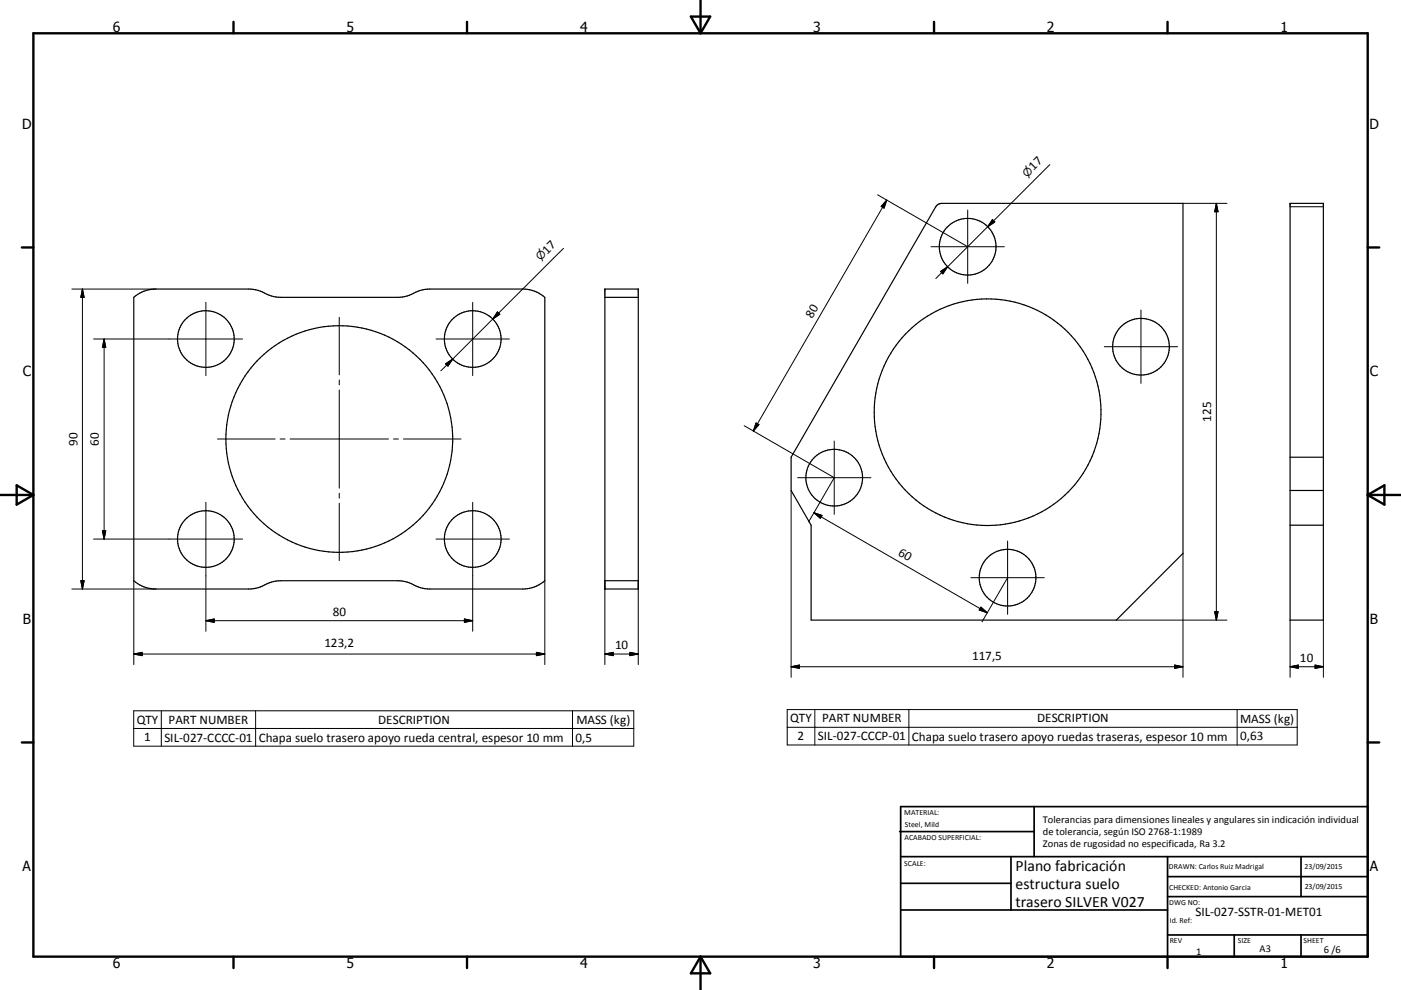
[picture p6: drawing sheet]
<svg xmlns="http://www.w3.org/2000/svg" width="420mm" height="297mm" viewBox="0 0 420 297" stroke-linecap="round" stroke-linejoin="round" font-family="sans-serif">
<g fill="none" stroke="#000" stroke-width=".36">
<path d="M281 61.5l1.3-.5h72.4v105l-20 20h-91.5v-28.4l-6-10.4v-10zM386.8 61h10v125h-10zM40.1 89.2a9.9 9.9 0 0 1 6.6-2.5h27.9a12 12 0 0 1 6.1 1.9l1.4 .4 2.1 .2h35a11.9 11.9 0 0 0 6.2-1.8l1.3-.5 2.2-.2h27.8a10 10 0 0 1 6.6 2.5v85a10 10 0 0 1-6.6 2.5h-27.8a12 12 0 0 1-6.2-1.8l-1.4-.4-2.1-.3h-35a11.9 11.9 0 0 0-6.1 1.9l-1.4 .4-2.1 .2h-27.9a9.9 9.9 0 0 1-6.6-2.5zM181.3 86.7h10.1v90h-10.1zM181.3 89.2h10.1M386.8 137.2h10M386.8 157.6h10M386.8 147.2h10M181.3 174.2h10.1"/>
<circle cx="290.1" cy="74" r="8.5"/>
<circle cx="61.7" cy="101.7" r="8.5"/>
<circle cx="141.7" cy="101.7" r="8.5"/>
<circle cx="342.1" cy="104" r="8.5"/>
<circle cx="101.7" cy="131.7" r="34"/>
<circle cx="296.1" cy="123.7" r="34"/>
<circle cx="250.1" cy="143.3" r="8.5"/>
<circle cx="61.7" cy="161.7" r="8.5"/>
<circle cx="141.7" cy="161.7" r="8.5"/>
<circle cx="302.1" cy="173.3" r="8.5"/>
</g>
<g fill="none" stroke="#000" stroke-width=".3">
<path d="M263.1 58.5l26.8 15.4M314.8 49.4l-30.7 30.6M168.9 74.5l-21.2 21.2M265.9 60l-40 69.3M265.9 60l-.9 2.4-.8-.5zM279.1 74h22M290.1 63v22M297.5 65.9l.7 .7-2.1 1.4zM354.7 61h13.2M364.7 61v125M364.7 61l.5 2.5h-1zM386.8 62h10"/>
<path d="M21.5 86.7h25.2M24.7 86.7v90M24.7 86.7l.5 2.5h-1zM61.7 90.7v22M101.7 95.2v17.3M141.7 90.7v22M147.7 95.7l-15.5 15.6M149.1 93.6l.7 .7-2.1 1.4zM282 81.4l2.1-1.4-1.4 2.1zM284.1 80l-3.5 3.6M342.1 93v22M28 101.7h44.7"/>
<path d="M31.2 101.7v60M31.2 101.7l.5 2.5h-1zM101.7 114v1.5M101.7 117v29.5M130.7 101.7h22M133.6 109.2l2.1-1.5-1.4 2.1zM331.1 104h22M65.2 131.7h17.3M84 131.7h1.5M87 131.7h29.5M118 131.7h1.5M121 131.7h17.2"/>
<path d="M223.1 127.7l26.8 15.5M226.7 126.9l.8 .5-1.6 1.9zM250.1 132.3v22M30.7 159.2h1l-.5 2.5zM61.7 150.7v38.7M101.7 148v1.5M101.7 151v17.2M141.7 150.7v38.7M237.2 147.2v56M239.1 143.3h22M244 153.8l52 30M244 153.8l2.5 .8-.6 .9z"/>
<path d="M250 143.5l-7.6 13.1M21.5 176.7h25.2M24.2 174.2h1l-.5 2.5zM28 161.7h44.7M40.1 174.2v25.2M130.7 161.7h22M163.3 174.2v25.2M181.3 174.2v25.2M191.4 174.2v25.2M291.1 173.3h22M302 173.5l-7.6 13.1M302.1 162.3v22"/>
<path d="M354.7 166v37.2M40.1 196.2h123.2M40.1 196.2l2.5-.5v1zM61.7 186.2h80M61.7 186.2l2.5-.5v1zM139.2 185.7l2.5 .5-2.5 .5zM160.8 195.7l2.5 .5-2.5 .5zM181.3 196.2h10.1M181.3 196.2l2.5-.5v1zM188.8 195.7l2.6 .5-2.6 .5zM294.1 182.1l1.9 1.7-2.4-.8zM334.7 186h33.2"/>
<path d="M352.2 199.5l2.5 .5-2.5 .5zM364.2 183.5h1l-.5 2.5zM386.8 186v17.2M394.3 199.5l2.5 .5-2.5 .5zM396.8 186v17.2M40.1 213.2h149.9v10.7h-149.9zM40.1 218.6h149.9M48.4 213.2v10.7M76.6 213.2v10.7M171.6 213.2v10.7M236 212.9h152.9v10.6h-152.9zM236 218.2h152.9"/>
<path d="M237.2 200h117.5M237.2 200l2.5-.5v1zM244.3 212.9v10.6M272.5 212.9v10.6M370.9 212.9v10.6M386.8 200h10M386.8 200l2.5-.5v1z"/>
</g>
<g fill="none" stroke="#000" stroke-width=".71">
<path d="M10 10h400v277h-400zM70 6.6v3.4M140 6.6v3.4M207.1 5h5.8l-2.9 5zM210 0v10M280 6.6v3.4M350 6.6v3.4M6.6 74.2h3.4M410 74.2h3.5M0 148.5h10M5 145.6l5 2.9-5 2.9zM410 148.5h10.1"/>
<path d="M410 148.5l5.1-2.9v5.8zM6.6 222.7h3.4M410 222.7h3.5M70 287v3.4M140 287v3.4M210 287v10M210 287l2.9 5h-5.8zM280 287v3.4M350 287v3.4"/>
</g>
<g fill="none" stroke="#000" stroke-width=".51">
<path d="M269.7 249.5h40.3M270 242h140v45h-140zM270 257h140M303.1 257v16M310 242v15M350 257v30M390.1 257v12M270 265h33.1M270 273h80M350 269h60M350 263h60M350 280.5h60"/>
<path d="M370 280.5v6.5M390.1 280.5v6.5"/>
</g>
<g fill="#000" stroke="#000" stroke-width=".3">
<path d="M265.9 60l-.9 2.4-.8-.5zM297.5 65.9l.7 .7-2.1 1.4zM364.7 61l.5 2.5h-1zM24.7 86.7l.5 2.5h-1zM149.1 93.6l.7 .7-2.1 1.4zM282 81.4l2.1-1.4-1.4 2.1zM31.2 101.7l.5 2.5h-1zM133.6 109.2l2.1-1.5-1.4 2.1zM226.7 126.9l.8 .5-1.6 1.9zM30.7 159.2h1l-.5 2.5zM244 153.8l2.5 .8-.6 .9zM24.2 174.2h1l-.5 2.5z"/>
<path d="M40.1 196.2l2.5-.5v1zM61.7 186.2l2.5-.5v1zM139.2 185.7l2.5 .5-2.5 .5zM160.8 195.7l2.5 .5-2.5 .5zM181.3 196.2l2.5-.5v1zM188.8 195.7l2.6 .5-2.6 .5zM237.2 200l2.5-.5v1zM294.1 182.1l1.9 1.7-2.4-.8zM364.2 183.5h1l-.5 2.5zM386.8 200l2.5-.5v1zM352.2 199.5l2.5 .5-2.5 .5zM394.3 199.5l2.5 .5-2.5 .5z"/>
</g>
<g font-size="4.7">
<text x="304.5" y="261.2">Plano fabricación</text>
<text x="304.5" y="266.6">estructura suelo</text>
<text x="304.5" y="272">trasero SILVER V027</text>
</g>
<g font-size="4.2">
<text x="33.9" y="9.6">6</text>
<text x="103.9" y="9.6">5</text>
<text x="173.9" y="9.6">4</text>
<text x="243.8" y="9.6">3</text>
<text x="313.9" y="9.6">2</text>
<text x="383.9" y="9.6">1</text>
<text x="6.7" y="38.7">D</text>
<text x="410.5" y="38.7">D</text>
<text x="6.9" y="112.9">C</text>
<text x="410.7" y="112.9">C</text>
<text x="6.9" y="187.1">B</text>
<text x="410.7" y="187.1">B</text>
<text x="6.8" y="261.4">A</text>
<text x="410.7" y="261.4">A</text>
<text x="33.9" y="290.4">6</text>
<text x="103.9" y="290.4">5</text>
<text x="173.9" y="290.4">4</text>
<text x="243.8" y="290.4">3</text>
<text x="313.9" y="290.4">2</text>
<text x="383.9" y="290.4">1</text>
</g>
<g font-size="3.9">
<text x="309.9" y="51.2" transform="rotate(-45 309.9 51.2)">17</text>
<text x="164.1" y="76.4" transform="rotate(-45 164.1 76.4)">17</text>
<text x="243.5" y="95.7" transform="rotate(-60 243.5 95.7)">80</text>
<text x="363.1" y="126.5" transform="rotate(-90 363.1 126.5)">125</text>
<text x="23.2" y="133.7" transform="rotate(-90 23.2 133.7)">90</text>
<text x="29.6" y="133.7" transform="rotate(-90 29.6 133.7)">60</text>
<text x="269.1" y="166.5" transform="rotate(30 269.1 166.5)">60</text>
<text x="99.7" y="184.7">80</text>
<text x="97.3" y="194.1">123,2</text>
<text x="184.4" y="194.6">10</text>
<text x="291.4" y="198">117,5</text>
<text x="389.7" y="198.5">10</text>
<text x="41" y="217.2">QTY</text>
<text x="50.5" y="217.2">PART NUMBER</text>
<text x="113.4" y="217.2">DESCRIPTION</text>
<text x="172.8" y="217.3">MASS (kg)</text>
<text x="236.9" y="216.7">QTY</text>
<text x="246.5" y="216.7">PART NUMBER</text>
<text x="311" y="216.7">DESCRIPTION</text>
<text x="371.8" y="216.9">MASS (kg)</text>
<text x="43.3" y="222.4">1</text>
<text x="49.3" y="222.5">SIL-027-CCCC-01</text>
<text x="77.6" y="222.5">Chapa suelo trasero apoyo rueda central, espesor 10 mm</text>
<text x="172.6" y="222.5">0,5</text>
<text x="239.1" y="222.1">2</text>
<text x="245.2" y="222.1">SIL-027-CCCP-01</text>
<text x="273.4" y="222.2">Chapa suelo trasero apoyo ruedas traseras, espesor 10 mm</text>
<text x="371.8" y="222.1">0,63</text>
<text x="358.4" y="274.9">SIL-027-SSTR-01-MET01</text>
</g>
<g font-size="3.3">
<text x="307.9" y="53.3" transform="rotate(-45 307.9 53.3)">⌀</text>
<text x="162.1" y="78.4" transform="rotate(-45 162.1 78.4)">⌀</text>
</g>
<g font-size="3.1">
<text x="312.7" y="246.8">Tolerancias para dimensiones lineales y angulares sin indicación individual</text>
<text x="312.7" y="250.4">de tolerancia, según ISO 2768-1:1989</text>
<text x="312.7" y="254">Zonas de rugosidad no especificada, Ra 3.2</text>
<text x="358.6" y="286.5">1</text>
<text x="377.6" y="285.6">A3</text>
<text x="396.9" y="285.9">6 /6</text>
</g>
<g font-size="2.4">
<text x="271.1" y="244.4">MATERIAL:</text>
<text x="271.2" y="252">ACABADO SUPERFICIAL:</text>
<text x="271.3" y="248">Steel, Mild</text>
<text x="271.1" y="259.7">SCALE:</text>
<text x="350.4" y="260.8">DRAWN: Carlos Ruiz Madrigal</text>
<text x="391.1" y="260.6">23/09/2015</text>
<text x="350.5" y="267">CHECKED: Antonio Garcia</text>
<text x="391.2" y="266.7">23/09/2015</text>
<text x="350.5" y="271.4">DWG NO:</text>
<text x="350.7" y="276.9">Id. Ref:</text>
<text x="350.7" y="282.8">REV</text>
<text x="371.1" y="282.9">SIZE</text>
<text x="390.8" y="283">SHEET</text>
</g>
</svg>
